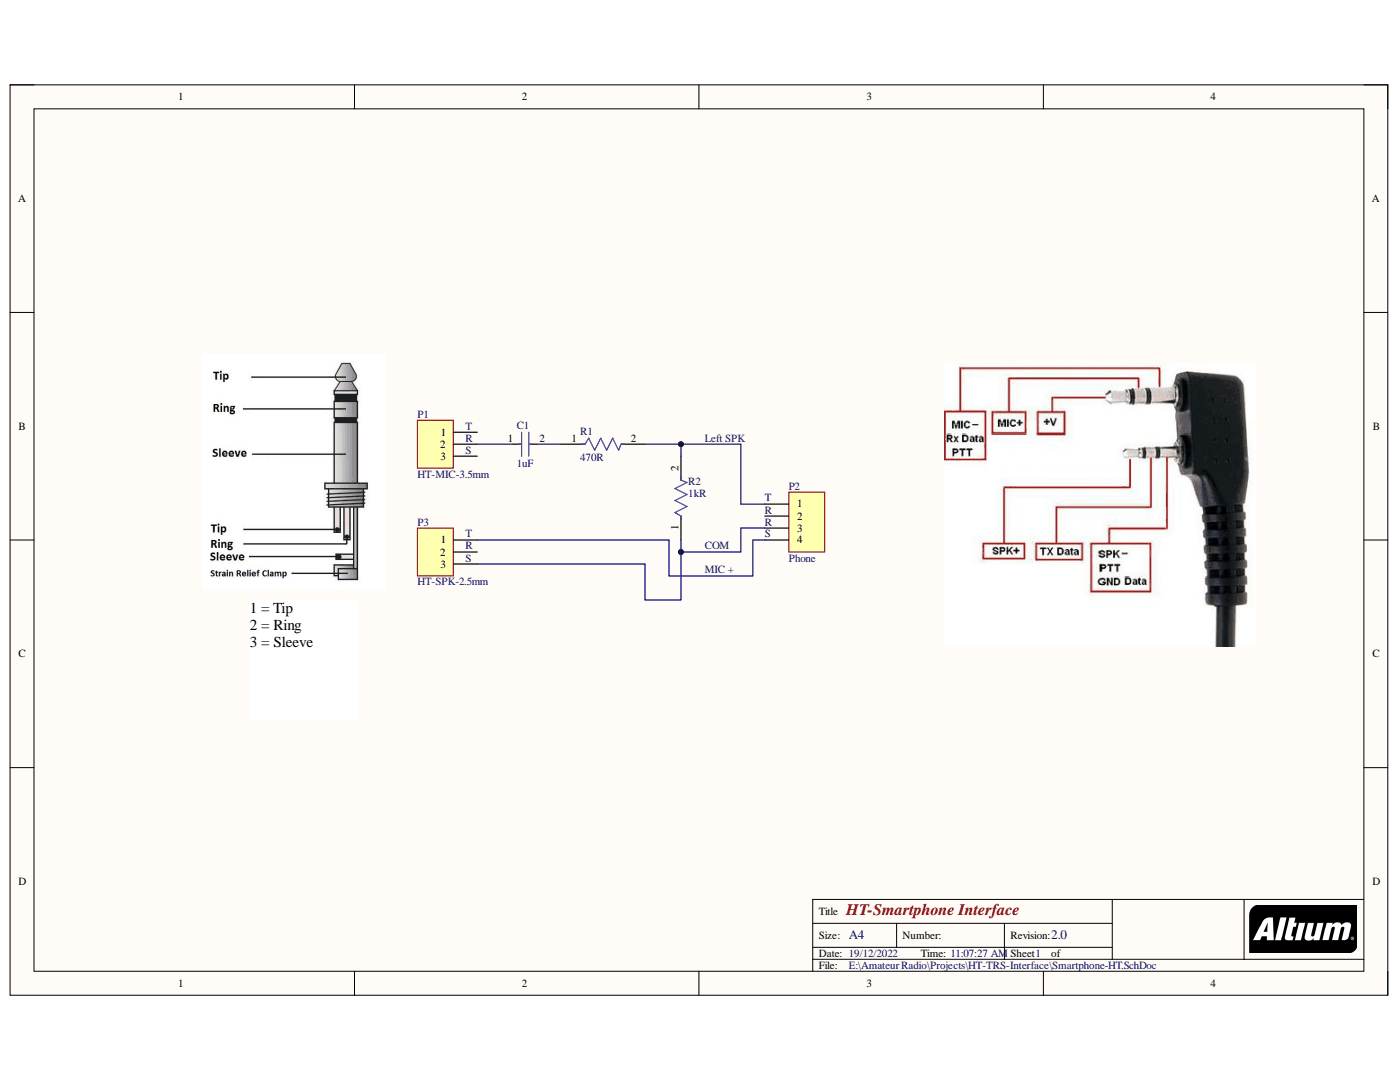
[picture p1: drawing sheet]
# Altium project HT-TRS-Interface.PrjPcb
Name: 4S6TMP
1 sheet, 6 parts. Net scope: global (net labels, ports and power ports of the same name join across sheets).
Board file: Smartphone-HT.PcbDoc

## Sheet Smartphone-HT.SchDoc: HT-Smartphone Interface
size A4; Author: 4S6TMP; Revision: 2.0; SheetNumber: 1

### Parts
C1  1uF  [FP-0603-L_1_6_0_15-W_0_8-IPC_C]
P1  HT-MIC-3.5mm  [HDR1X3]
P2  Phone  [HDR1X4]
P3  HT-SPK-2.5mm  [HDR1X3]
R1  470R  [FP-CRCW0603-e3-MFG]
R2  1kR  [FP-ERA3A-IPC_C]

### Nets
NetC1_1: C1.1 P1.2
NetC1_2: C1.2 R1.1
NetP2_1: P2.1 R1.2 R2.2
NetP2_3: P2.3 P3.3 R2.1
NetP2_4: P2.4 P3.1

Not connected (* = marked no-connect by the designer): P1 1 3; P2 2; P3 2

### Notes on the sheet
- (near P1) R
- (near P1) T
- (near P1) S
- (near R2) Left SPK
- (near P3) T
- (near P2) R
- (near P2) T
- (near P2) S
- (near P3) R
- (near P3) S
- (near R2) COM
- MIC +
- 1 = Tip
  2 = Ring
  3 = Sleeve
